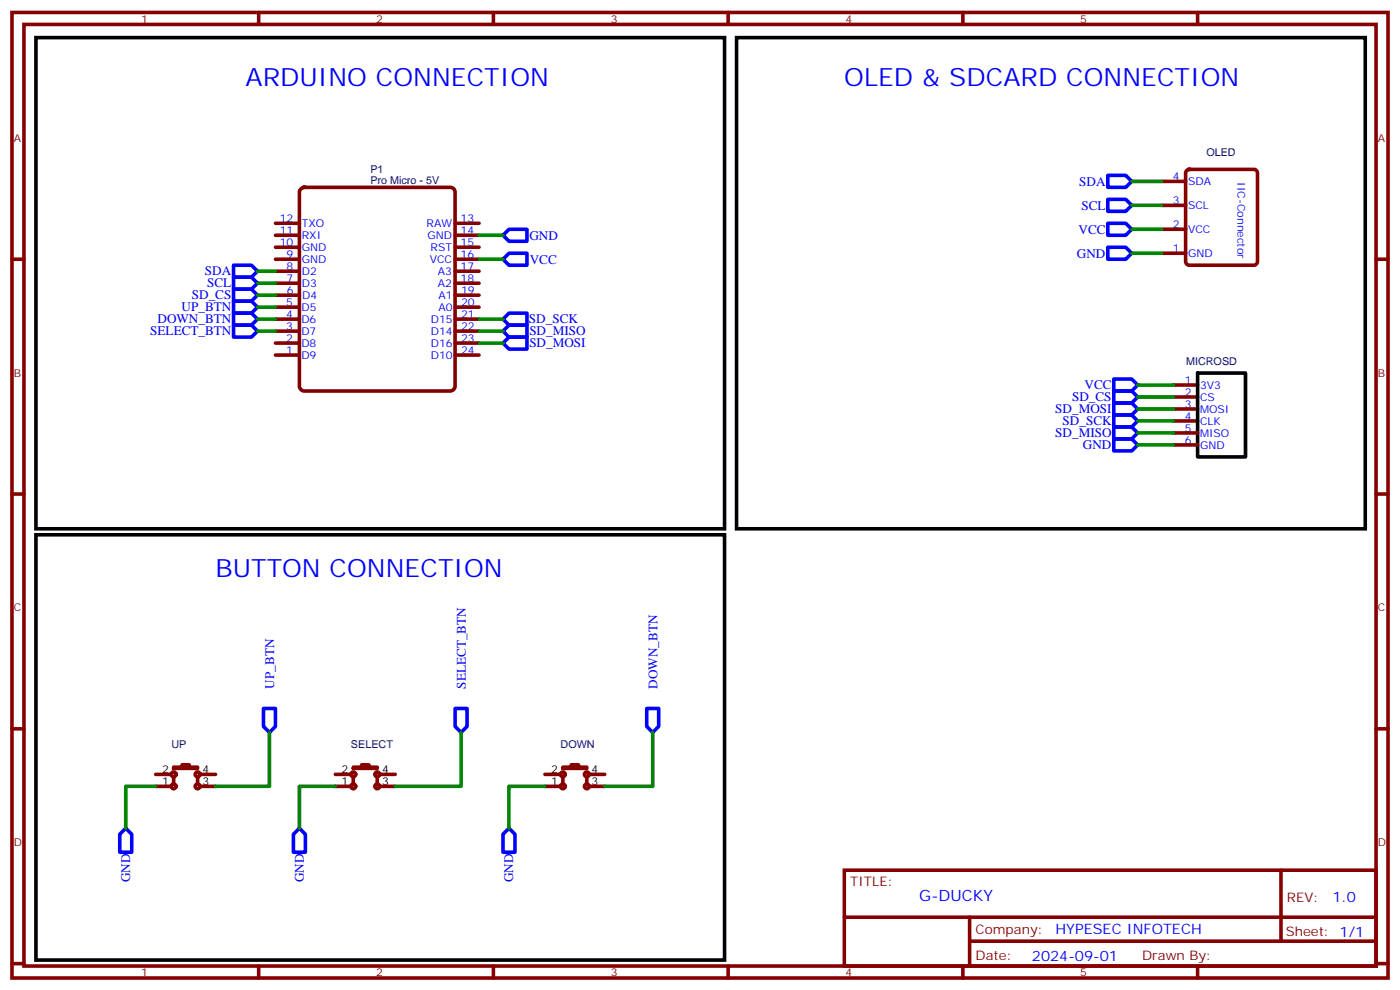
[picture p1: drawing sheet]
<svg xmlns="http://www.w3.org/2000/svg" width="412mm" height="292mm" viewBox="0 0 412 292" stroke-linecap="round" stroke-linejoin="round" font-family="sans-serif">
<g fill="none" stroke="#870000" stroke-width="1.1">
<path d="M3.5 3.7h405.4v284.3h-405.4zM7.1 7.2h398.2v277.3h-398.2zM76.2 3.7v3.5M145.3 3.7v3.5M214.5 3.7v3.5M283.6 3.7v3.5M352.8 3.7v3.5M3.5 76.3h3.6M405.3 76.3h3.6M3.5 145.5h3.6M405.3 145.5h3.6M3.5 214.6h3.6"/>
<path d="M405.3 214.6h3.6M248.7 256.3h156.6v28.2h-156.6zM377.3 256.3v20.9M248.7 270.1h156.5M285.6 277.2h119.6M285.6 270.1v14.1M3.5 283.8h3.6M76.2 284.5v3.5M145.3 284.5v3.5M214.5 284.5v3.5M283.6 284.5v3.5M352.8 284.5v3.5"/>
<path d="M405.3 283.8h3.6"/>
</g>
<path d="M88.5 55.8l1.1-.6h43a1.41 1.41 0 0 1 1.5 1.4v57.1a1.51 1.51 0 0 1-1.5 1.4h-43a1.51 1.51 0 0 1-1.4-1.4v-57.1z" fill="#fff" stroke="#800000" stroke-width="1.1"/>
<g fill="none" stroke="#870000" stroke-width="1.1">
<path d="M342.2 53.4h7M349.5 50.3l.8-.4h19.1l.8 .4 .2 .6v26.1l-.5 .9-.5 .2h-19.1l-.8-.5-.3-.6v-26.1zM81.1 79.9h7.1M81.1 76.3h7.1M81.1 72.8h7.1M81.1 69.3h7.1M81.1 65.8h7.1M134.1 79.9h7M134.1 76.3h7M134.1 72.8h7M134.1 69.3h7M134.1 65.8h7"/>
<path d="M342.2 60.5h7M342.2 67.5h7M342.2 74.6h7M81.1 97.5h7.1M81.1 94h7.1M81.1 90.5h7.1M81.1 86.9h7.1M81.1 83.4h7.1M134.1 97.5h7M134.1 94h7M134.1 90.5h7M134.1 86.9h7"/>
<path d="M134.1 83.4h7M81.1 104.6h7.1M81.1 101h7.1M134.1 104.6h7M134.1 101h7M345.7 116.9h7.1M345.7 113.4h7.1M345.7 124h7.1M345.7 120.4h7.1M345.7 127.5h7.1M345.7 131h7.1M45.9 231.6h4.5"/>
<path d="M45.9 228h4.5M51.2 225.9h2.4v-.7h2.1v.7h2.5v.4h-7zM51.2 228.7v2.2M58.2 228.7v2.2M58.9 231.6h4.6M58.9 228h4.6M98.8 231.6h4.6M98.8 228h4.6M104.1 225.9h2.4v-.7h2.2v.7h2.4v.4h-7zM104.1 228.7v2.2M111.1 228.7v2.2M111.8 231.6h4.6"/>
<path d="M111.8 228h4.6M160.5 231.6h4.6M160.5 228h4.6M165.8 225.9h2.5v-.7h2.1v.7h2.5v.4h-7.1zM165.8 228.7v2.2M172.9 228.7v2.2M173.6 231.6h4.6M173.6 228h4.6"/>
<circle cx="51.2" cy="228" r=".71"/>
<circle cx="51.2" cy="231.6" r=".71"/>
<circle cx="58.2" cy="228" r=".71"/>
<circle cx="58.2" cy="231.6" r=".71"/>
<circle cx="104.1" cy="231.6" r=".71"/>
<circle cx="104.1" cy="228" r=".71"/>
<circle cx="111.1" cy="228" r=".71"/>
<circle cx="111.1" cy="231.6" r=".71"/>
<circle cx="165.8" cy="228" r=".71"/>
<circle cx="165.8" cy="231.6" r=".71"/>
<circle cx="172.9" cy="228" r=".71"/>
<circle cx="172.9" cy="231.6" r=".71"/>
</g>
<path d="M10.6 11.1h202.8v144.6h-202.8zM217 11.1h185.2v144.6h-185.2zM352.8 109.9h14.1v24.6h-14.1zM10.6 157.5h202.8v125.2h-202.8z" fill="none" stroke="#000" stroke-width="1.1"/>
<g fill="none" stroke="#00f" stroke-width="1.1">
<path d="M326.3 51.6h5.3l1.8 1.8-1.8 1.8h-5.3zM326.3 58.7h5.3l1.8 1.8-1.8 1.7h-5.3zM68.8 78.1h5.3l1.7 1.8-1.7 1.7h-5.3zM148.2 76.3l1.7-1.7h5.3v3.5h-5.3zM148.2 69.3l1.7-1.8h5.3v3.5h-5.3zM326.3 65.8h5.3l1.8 1.7-1.8 1.8h-5.3zM326.3 72.8h5.3l1.8 1.8-1.8 1.7h-5.3zM68.8 81.6h5.3l1.7 1.8-1.7 1.8h-5.3zM68.8 85.2h5.3l1.7 1.7-1.7 1.8h-5.3zM68.8 88.7h5.3l1.7 1.8-1.7 1.7h-5.3zM68.8 92.2h5.3l1.7 1.8-1.7 1.7h-5.3zM68.8 95.7h5.3l1.7 1.8-1.7 1.8h-5.3z"/>
<path d="M148.2 97.5l1.7-1.8h5.3v3.6h-5.3zM148.2 94l1.7-1.8h5.3v3.5h-5.3zM148.2 101l1.7-1.7h5.3v3.5h-5.3zM328.1 111.6h5.3l1.7 1.8-1.7 1.7h-5.3zM328.1 115.1h5.3l1.7 1.8-1.7 1.8h-5.3zM328.1 118.7h5.3l1.7 1.7-1.7 1.8h-5.3zM328.1 122.2h5.3l1.7 1.8-1.7 1.7h-5.3zM328.1 125.7h5.3l1.7 1.8-1.7 1.8h-5.3zM328.1 129.3h5.3l1.7 1.7-1.7 1.8h-5.3zM77.6 208.6h3.5v5.3l-1.7 1.8-1.8-1.8zM134.1 208.6h3.5v5.3l-1.8 1.8-1.7-1.8zM190.5 208.6h3.5v5.3l-1.7 1.8-1.8-1.8z"/>
<path d="M37 243.9l1.8 1.8v5.3h-3.5v-5.3zM86.4 245.7l1.8-1.8 1.8 1.8v5.3h-3.6zM149.9 243.9l1.8 1.8v5.3h-3.5v-5.3z"/>
</g>
<g fill="none" stroke="#008700" stroke-width="1.1">
<path d="M333.4 53.4h8.8M75.8 79.9h5.3M141.1 76.3h7.1M141.1 69.3h7.1M333.4 60.5h8.8M333.4 67.5h8.8M333.4 74.6h8.8M75.8 94h5.3M75.8 97.5h5.3M75.8 86.9h5.3M75.8 83.4h5.3M75.8 90.5h5.3"/>
<path d="M141.1 94h7.1M141.1 97.5h7.1M141.1 101h7.1M335.1 113.4h10.6M335.1 116.9h10.6M335.1 120.4h10.6M335.1 124h10.6M335.1 127.5h10.6M335.1 131h10.6M79.4 215.7v15.9h-15.9M135.8 215.7v15.9h-19.4M192.3 215.7v15.9h-14.1"/>
<path d="M45.9 231.6h-8.9v12.3M98.8 231.6h-10.6v12.3M160.5 231.6h-10.6v12.3"/>
</g>
<g font-size="7.4" fill="#00f">
<text x="72.3" y="25.2">ARDUINO CONNECTION</text>
<text x="248.7" y="25.2">OLED &amp; SDCARD CONNECTION</text>
<text x="63.5" y="169.8">BUTTON CONNECTION</text>
</g>
<text font-size="4.6" fill="#00f" x="270.8" y="265.3">G-DUCKY</text>
<g font-size="4.2" fill="#00f">
<text x="392.5" y="265.5">1.0</text>
<text x="310.9" y="275.1">HYPESEC INFOTECH</text>
<text x="304" y="282.9">2024-09-01</text>
</g>
<g font-size="3.9" fill="#00f">
<text x="317.9" y="54.7">SDA</text>
<text x="318.6" y="61.7">SCL</text>
<text x="155.9" y="70.6">GND</text>
<text x="317.7" y="68.8">VCC</text>
<text x="156" y="77.6">VCC</text>
<text x="317.2" y="75.8">GND</text>
<text x="60.4" y="81.1">SDA</text>
<text x="56.5" y="88.2">SD_CS</text>
<text x="61" y="84.6">SCL</text>
<text x="46.4" y="95.2">DOWN_BTN</text>
<text x="53.5" y="91.7">UP_BTN</text>
<text x="155.8" y="95.2">SD_SCK</text>
<text x="44.3" y="98.8">SELECT_BTN</text>
<text x="155.9" y="98.8">SD_MISO</text>
<text x="155.9" y="102.3">SD_MOSI</text>
<text x="315.8" y="118.2">SD_CS</text>
<text x="319.5" y="114.6">VCC</text>
<text x="310.8" y="121.7">SD_MOSI</text>
<text x="313" y="125.2">SD_SCK</text>
<text x="310.8" y="128.7">SD_MISO</text>
<text x="319" y="132.3">GND</text>
<text x="80.8" y="202.8" transform="rotate(-90 80.8 202.8)">UP_BTN</text>
<text x="137.2" y="202.8" transform="rotate(-90 137.2 202.8)">SELECT_BTN</text>
<text x="193.6" y="202.8" transform="rotate(-90 193.6 202.8)">DOWN_BTN</text>
<text x="38.3" y="259.8" transform="rotate(-90 38.3 259.8)">GND</text>
<text x="89.5" y="259.8" transform="rotate(-90 89.5 259.8)">GND</text>
<text x="151.2" y="259.8" transform="rotate(-90 151.2 259.8)">GND</text>
</g>
<g font-size="3.9" fill="#800">
<text x="250.5" y="260.8">TITLE:</text>
<text x="379.1" y="265.5">REV:</text>
<text x="287.4" y="275">Company:</text>
<text x="378.7" y="275.7">Sheet: 1/1</text>
<text x="287.4" y="282.7">Date:</text>
<text x="336.4" y="282.8">Drawn By:</text>
</g>
<g font-size="3.2" fill="#800">
<text x="41.6" y="6.7">1</text>
<text x="110.8" y="6.7">2</text>
<text x="179.9" y="6.7">3</text>
<text x="249.1" y="6.7">4</text>
<text x="318.2" y="6.7">5</text>
<text x="4.1" y="41.8">A</text>
<text x="405.9" y="41.8">A</text>
<text x="4.1" y="110.9">B</text>
<text x="405.9" y="110.9">B</text>
<text x="4.1" y="180.1">C</text>
<text x="405.9" y="180.1">C</text>
<text x="4.1" y="249.2">D</text>
<text x="405.9" y="249.2">D</text>
<text x="41.6" y="287.5">1</text>
<text x="110.8" y="287.5">2</text>
<text x="179.9" y="287.5">3</text>
<text x="249.1" y="287.5">4</text>
<text x="318.2" y="287.5">5</text>
</g>
<g font-size="3.2" fill="#000080">
<text x="355.3" y="45.8">OLED</text>
<text x="109.1" y="50.9">P1</text>
<text x="109.1" y="54.1">Pro Micro - 5V</text>
<text x="349.4" y="107.5">MICROSD</text>
<text x="50.5" y="220.1">UP</text>
<text x="103.4" y="220.1">SELECT</text>
<text x="165.1" y="220.1">DOWN</text>
</g>
<g font-size="3.2" fill="#00f">
<text x="345.5" y="53.1">4</text>
<text x="364.5" y="53.7" transform="rotate(90 364.5 53.7)">IIC-Connector</text>
<text x="350" y="54.5">SDA</text>
<text x="82.4" y="65.4">12</text>
<text x="135.7" y="65.4">13</text>
<text x="345.5" y="60.1">3</text>
<text x="350" y="61.5">SCL</text>
<text x="82.4" y="68.9">11</text>
<text x="88.9" y="70.3">RXI</text>
<text x="88.9" y="66.8">TXO</text>
<text x="125.7" y="66.8">RAW</text>
<text x="125.9" y="70.3">GND</text>
<text x="135.7" y="68.9">14</text>
<text x="345.5" y="67.2">2</text>
<text x="350" y="68.6">VCC</text>
<text x="82.4" y="72.5">10</text>
<text x="84.4" y="76">9</text>
<text x="88.9" y="77.4">GND</text>
<text x="88.9" y="73.9">GND</text>
<text x="126.6" y="77.4">VCC</text>
<text x="126.9" y="73.8">RST</text>
<text x="135.7" y="72.4">15</text>
<text x="135.7" y="76">16</text>
<text x="345.5" y="74.2">1</text>
<text x="350" y="75.6">GND</text>
<text x="84.4" y="83">7</text>
<text x="84.4" y="79.5">8</text>
<text x="88.9" y="80.9">D2</text>
<text x="129" y="80.9">A3</text>
<text x="135.7" y="79.5">17</text>
<text x="135.7" y="83">18</text>
<text x="84.5" y="86.5">6</text>
<text x="88.9" y="84.5">D3</text>
<text x="89" y="87.9">D4</text>
<text x="129" y="84.4">A2</text>
<text x="129.2" y="88">A1</text>
<text x="135.8" y="86.6">19</text>
<text x="84.3" y="93.6">4</text>
<text x="84.3" y="90.1">5</text>
<text x="88.8" y="95">D6</text>
<text x="88.8" y="91.5">D5</text>
<text x="126.9" y="95">D15</text>
<text x="129.2" y="91.5">A0</text>
<text x="135.8" y="90.1">20</text>
<text x="135.8" y="93.6">21</text>
<text x="84.3" y="100.7">2</text>
<text x="84.3" y="97.1">3</text>
<text x="88.8" y="98.5">D7</text>
<text x="126.9" y="98.6">D14</text>
<text x="135.8" y="97.2">22</text>
<text x="135.8" y="100.7">23</text>
<text x="84.3" y="104.2">1</text>
<text x="88.8" y="105.6">D9</text>
<text x="88.8" y="102.1">D8</text>
<text x="126.9" y="102.1">D16</text>
<text x="126.9" y="105.6">D10</text>
<text x="135.8" y="104.2">24</text>
<text x="349" y="113">1</text>
<text x="349" y="116.6">2</text>
<text x="353.5" y="118">CS</text>
<text x="353.5" y="114.4">3V3</text>
<text x="349" y="123.6">4</text>
<text x="349" y="120.1">3</text>
<text x="353.5" y="125">CLK</text>
<text x="353.5" y="121.5">MOSI</text>
<text x="349" y="127.1">5</text>
<text x="349" y="130.7">6</text>
<text x="353.5" y="128.6">MISO</text>
<text x="353.5" y="132.1">GND</text>
</g>
<g font-size="3.2">
<text x="47.7" y="227.7">2</text>
<text x="59.6" y="227.7">4</text>
<text x="100.6" y="227.7">2</text>
<text x="112.5" y="227.7">4</text>
<text x="162.4" y="227.7">2</text>
<text x="174.3" y="227.7">4</text>
<text x="47.7" y="231.2">1</text>
<text x="59.6" y="231.2">3</text>
<text x="100.6" y="231.2">1</text>
<text x="112.5" y="231.2">3</text>
<text x="162.4" y="231.2">1</text>
<text x="174.3" y="231.2">3</text>
</g>
</svg>
